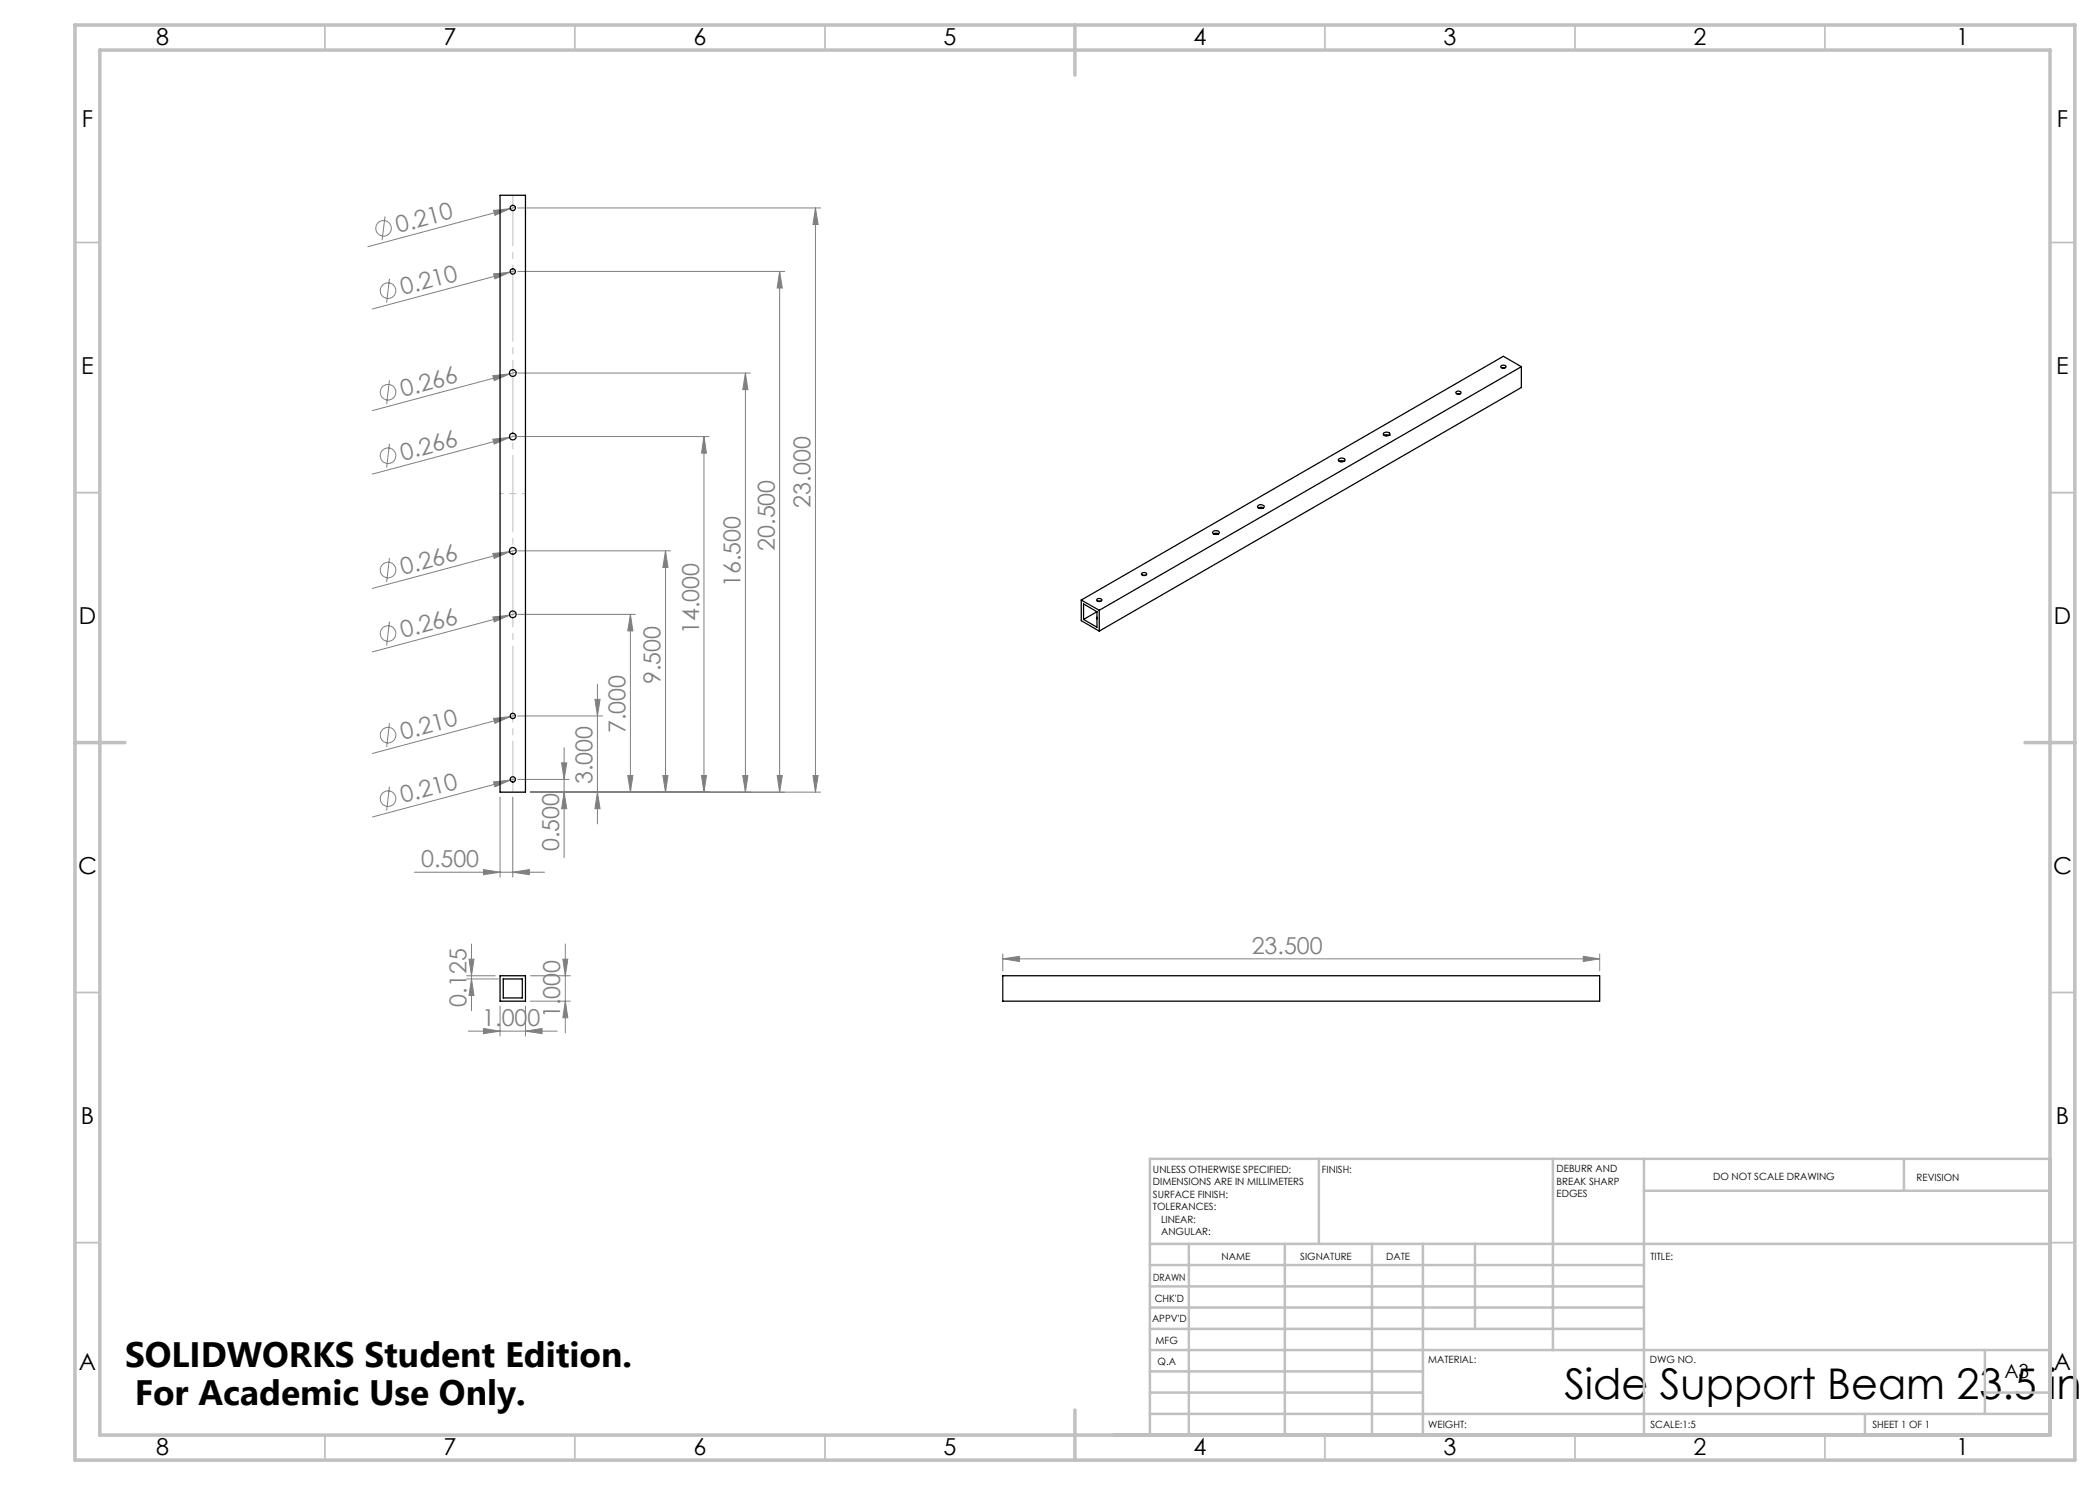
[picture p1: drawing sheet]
<svg xmlns="http://www.w3.org/2000/svg" width="420mm" height="297mm" viewBox="0 0 420 297" stroke-linecap="round" stroke-linejoin="round" font-family="sans-serif">
<g fill="none" stroke="#808080" stroke-width=".2">
<path d="M77 43.3l-.6 4.7M77.9 55.7l-.6 4.8M98.7 54.8l3.3-.4-3 1.4zM98.7 42.1l3.3-.4-3 1.4zM103.1 54.1l-28.6 7.7M103.1 41.4l-29.5 8M103.5 54.3h53.5M103.5 41.6h60.6M155.9 54.3l.6 3.3h-1.1zM155.9 54.3v104.1M163.1 41.6l.5 3.3h-1zM163.1 41.6v116.8"/>
<path d="M77.9 76.1l-.6 4.7M98.6 75.1l3.3-.3-3.1 1.3zM101.9 74.8l-27.4 7.3M103.2 74.4l-1.3 .4M103.5 74.6h46.6M149.1 74.6l.5 3.3h-1zM149.1 74.6v83.8M77.9 88.8l-.6 4.7M98.6 87.8l3.3-.3-3.1 1.3zM101.9 87.5l-27.4 7.3M103.2 87.1l-1.3 .4M103.5 87.3h38.3"/>
<path d="M140.8 87.3l.5 3.3h-1zM140.8 87.3v71.1M77.9 111.6l-.6 4.8M98.6 110.7l3.3-.4-3.1 1.4zM101.9 110.3l-27.4 7.4M103.2 110l-1.3 .3M103.5 110.2h30.6M133.1 110.2l.5 3.3h-1zM133.1 110.2v48.2M77.9 124.3l-.6 4.8M98.6 123.4l3.3-.4-3.1 1.4zM101.9 123l-27.4 7.4"/>
<path d="M103.2 122.7l-1.3 .3M103.5 122.9h23.6M119 139.9h1l-.5 3.3zM119.5 136.8v28M126.1 122.9l.5 3.3h-1zM126.1 122.9v35.5M77.9 157.3l-.6 4.8M77.9 144.6l-.6 4.8M98.7 156.4l3.3-.4-3 1.4zM98.7 143.7l3.3-.4-3 1.4zM100 159.4v16M102.6 159.4v16"/>
<path d="M103.1 155.7l-28.6 7.7M103.1 143l-28.6 7.7M103.5 155.9h10.3M103.5 143.2h17M112.3 152.6h1l-.5 3.3zM112.8 158.4l.5 3.3h-1zM112.8 149.5v22M119.5 158.4l.5 3.3h-1zM125.6 155.1h1l-.5 3.3zM132.6 155.1h1l-.5 3.3zM140.3 155.1h1l-.5 3.3zM148.6 155.1h1l-.5 3.3z"/>
<path d="M155.4 155.1h1.1l-.6 3.3zM162.6 155.1h1l-.5 3.3zM164.1 158.4h-58M82.9 174.4h26M96.7 173.9l3.3 .5-3.3 .5zM102.6 174.4l3.3-.5v1zM93.3 195.2h5.7M93.3 195.8h6.4M93.8 191.8h1l-.5 3.4zM94.3 195.8l.5 3.3h-1zM94.3 188.8v13.3M106.1 195.2h8"/>
<path d="M112.6 191.8h1l-.5 3.4zM113.1 188.8v17.8M200.6 191.8l3.3-.5v1zM200.6 190.8v3.4M200.6 191.8h119.3M316.7 191.3l3.2 .5-3.2 .5zM319.9 190.8v3.4M93.7 206.2h17.7M96.7 205.7l3.3 .5-3.3 .5zM100 201.2v6M105.1 206.2l3.3-.5v1zM105.1 201.2v6"/>
<path d="M106.1 200.2h8M113.1 200.2l.5 3.3h-1z"/>
<circle cx="76.7" cy="45.7" r="1.55"/>
<circle cx="77.6" cy="58.1" r="1.56"/>
<circle cx="77.6" cy="78.4" r="1.56"/>
<circle cx="77.6" cy="91.1" r="1.56"/>
<circle cx="77.6" cy="114" r="1.56"/>
<circle cx="77.6" cy="126.7" r="1.56"/>
<circle cx="77.6" cy="147" r="1.56"/>
<circle cx="77.6" cy="159.7" r="1.56"/>
</g>
<path d="M100 98.7h5.1" fill="none" stroke="#c0c0c0" stroke-width=".2" stroke-dasharray="15.2 1.3 1.3 1.3" stroke-dashoffset="14.6"/>
<path d="M102.6 39v119.4" fill="none" stroke="#c0c0c0" stroke-width=".2" stroke-dasharray="15.2 1.3 1.3 1.3" stroke-dashoffset="5.1"/>
<g fill="none" stroke="#c0c0c0" stroke-width=".35">
<path d="M65 5v5M115 5v5M165 5v5M265 5v5M315 5v5M365 5v5M15 48.5h5M410 48.5h5M15 98.5h5M410 98.5h5M15 198.5h5M410 198.5h5"/>
<path d="M15 248.5h5M410 248.5h5M65 287v5M115 287v5M165 287v5M265 287v5M315 287v5M365 287v5"/>
</g>
<g fill="none" stroke="#c0c0c0" stroke-width=".5">
<path d="M263.8 231.8v17M310.6 231.8v38.2M328.8 231.8v55.2M328.8 238.2h81.2M380.8 231.8v6.4M410 231.8h-180v55.2M230 248.8h180M230 257.3h98.8M230 253h98.8M237.8 248.8v38.2M257 248.8v38.2M274.4 248.8v38.2"/>
<path d="M284.6 248.8v38.2M295 248.8v17M230 265.8h98.8M230 261.5h98.8M230 278.5h54.6M230 274.3h54.6M230 270h180M397 278.5h13M397 270v12.8M230 282.8h180M373 282.8v4.2"/>
</g>
<path d="M15 5h400v287h-400zM20 10h390v277h-390zM215 5v10M15 148.5h10M405 148.5h10M215 282v10" fill="none" stroke="#c0c0c0" stroke-width=".7"/>
<g fill="#808080">
<path d="M98.7 156.4l3.3-.4-3 1.4z"/>
<path d="M98.6 75.1l3.3-.3-3.1 1.3z"/>
<path d="M98.6 110.7l3.3-.4-3.1 1.4z"/>
<path d="M98.7 42.1l3.3-.4-3 1.4z"/>
<path d="M102.6 174.4l3.3-.5v1zM96.7 173.9l3.3 .5-3.3 .5z"/>
<path d="M96.7 205.7l3.3 .5-3.3 .5zM105.1 206.2l3.3-.5v1z"/>
<path d="M98.7 143.7l.3 1 3-1.4zM98.6 87.8l.2 1 3.1-1.3z"/>
<path d="M98.6 123.4l.2 1 3.1-1.4zM98.7 54.8l.3 1 3-1.4z"/>
<path d="M113.1 200.2l.5 3.3h-1zM112.6 191.8h1l-.5 3.4zM94.3 195.8l.5 3.3h-1zM93.8 191.8h1l-.5 3.4zM112.8 158.4l.5 3.3h-1zM112.3 152.6h1l-.5 3.3zM119.5 158.4l.5 3.3h-1zM119 139.9h1l-.5 3.3zM125.6 155.1h1l-.5 3.3zM126.1 122.9l.5 3.3h-1zM132.6 155.1h1l-.5 3.3zM133.1 110.2l.5 3.3h-1zM140.3 155.1h1l-.5 3.3zM140.8 87.3l.5 3.3h-1zM148.6 155.1h1l-.5 3.3zM149.1 74.6l.5 3.3h-1zM162.6 155.1h1l-.5 3.3zM163.1 41.6l.5 3.3h-1z"/>
<path d="M155.9 54.3l.6 3.3h-1.1zM155.4 155.1h1.1l-.6 3.3z"/>
<path d="M200.6 191.8l3.3-.5v1zM316.7 191.3l3.2 .5-3.2 .5z"/>
</g>
<g fill="none" stroke="#000" stroke-width=".25">
<path d="M100 39h5.1v119.4h-5.1zM291.2 78.4a.57 .57 0 0 1 1 .2 .67 .67 0 0 1-1.1-.1zM291.4 78.8h.6M300.2 73.2a.54 .54 0 0 1 .6-.2 .54 .54 0 0 1 .4 .4 .63 .63 0 0 1-1.1-.1zM300.4 73.6h.6M304.3 73.3v4.2l-84.4 48.7M304.3 73.3l-84.4 48.8M304.3 73.3l-3.6-2-84.4 48.7M267.8 91.8a.71 .71 0 0 1 1.2 .3 .82 .82 0 0 1-1.3-.1zM267.8 92.2l.4-.1 .7 .1M276.7 86.7a.79 .79 0 0 1 1.3 .2 .71 .71 0 0 1-.7 .3 .71 .71 0 0 1-.6-.5zM276.8 87.1l.4-.1 .6 .1"/>
<path d="M277.8 87.1h.1M219.4 119.8a.5 .5 0 0 1 .6-.2 .5 .5 0 0 1 .3 .6 .54 .54 0 0 1-.5 .1 .54 .54 0 0 1-.4-.4zM228.3 114.7a.54 .54 0 0 1 .6-.2 .54 .54 0 0 1 .4 .5 .56 .56 0 0 1-.6 .2 .56 .56 0 0 1-.4-.5zM228.5 115.1h.6M242.6 106.3a.83 .83 0 0 1 1.3 .2 .75 .75 0 0 1-.7 .4 .75 .75 0 0 1-.7-.5zM242.7 106.8l.4-.2 .6 .2M251.6 101.1a.78 .78 0 0 1 1.2 .2 .73 .73 0 0 1-.7 .4 .73 .73 0 0 1-.6-.5zM251.7 101.6l.3-.1 .7 .1M216.3 120l3.6 2.1M216.3 120v4.1l3.6 2.1M219.4 123.5v.3M219.4 122.3v3.1l-2.7-1.5"/>
<path d="M219.4 122.3l-2.7-1.5v3.1M219.4 122.3l-2.7 1.6M219.6 120.3h.5M219.9 122.1v4.1M100 195.2h5.1v5h-5.1zM100.6 195.8h3.9v3.8h-3.9zM200.6 195.2h119.3v5h-119.3z"/>
<circle cx="102.6" cy="41.6" r=".52"/>
<circle cx="102.6" cy="54.3" r=".52"/>
<circle cx="102.6" cy="74.6" r=".67"/>
<circle cx="102.6" cy="87.3" r=".67"/>
<circle cx="102.6" cy="110.2" r=".68"/>
<circle cx="102.6" cy="122.9" r=".68"/>
<circle cx="102.6" cy="155.9" r=".54"/>
<circle cx="102.6" cy="143.2" r=".54"/>
</g>
<text font-size="8.5" x="312.9" y="279.7">Side Support Beam 23.5 in</text>
<g font-size="7.1">
<text x="25" y="273.3">SOLIDWORKS Student Edition.</text>
<text x="26.9" y="281">For Academic Use Only.</text>
</g>
<g font-size="4.7">
<text x="31.2" y="9">8</text>
<text x="88.7" y="9">7</text>
<text x="138.7" y="9">6</text>
<text x="188.7" y="9">5</text>
<text x="238.7" y="9">4</text>
<text x="288.7" y="9">3</text>
<text x="338.7" y="9">2</text>
<text x="391.2" y="9">1</text>
<text x="16.4" y="25.5">F</text>
<text x="411.4" y="25.5">F</text>
<text x="16.2" y="74.7">E</text>
<text x="411.2" y="74.7">E</text>
<text x="15.8" y="124.7">D</text>
<text x="410.8" y="124.7">D</text>
<text x="15.6" y="174.7">C</text>
<text x="410.6" y="174.7">C</text>
<text x="16.2" y="224.7">B</text>
<text x="411.2" y="224.7">B</text>
<text x="15.8" y="274">A</text>
<text x="410.8" y="274">A</text>
<text x="31.2" y="291">8</text>
<text x="88.7" y="291">7</text>
<text x="138.7" y="291">6</text>
<text x="188.7" y="291">5</text>
<text x="238.7" y="291">4</text>
<text x="288.7" y="291">3</text>
<text x="338.7" y="291">2</text>
<text x="391.2" y="291">1</text>
</g>
<g font-size="4.7" fill="#808080">
<text x="79.7" y="46.6" transform="rotate(-15 79.7 46.6)">0.210</text>
<text x="80.6" y="59.1" transform="rotate(-15 80.6 59.1)">0.210</text>
<text x="80.6" y="79.4" transform="rotate(-15 80.6 79.4)">0.266</text>
<text x="80.6" y="92.1" transform="rotate(-15 80.6 92.1)">0.266</text>
<text x="162.1" y="101.5" transform="rotate(-90 162.1 101.5)">23.000</text>
<text x="154.9" y="110.2" transform="rotate(-90 154.9 110.2)">20.500</text>
<text x="80.6" y="115" transform="rotate(-15 80.6 115)">0.266</text>
<text x="148.1" y="117.5" transform="rotate(-90 148.1 117.5)">16.500</text>
<text x="80.6" y="127.7" transform="rotate(-15 80.6 127.7)">0.266</text>
<text x="139.8" y="126.9" transform="rotate(-90 139.8 126.9)">14.000</text>
<text x="132.1" y="136.9" transform="rotate(-90 132.1 136.9)">9.500</text>
<text x="80.6" y="148" transform="rotate(-15 80.6 148)">0.210</text>
<text x="125.1" y="146.6" transform="rotate(-90 125.1 146.6)">7.000</text>
<text x="80.6" y="160.7" transform="rotate(-15 80.6 160.7)">0.210</text>
<text x="118.5" y="156.8" transform="rotate(-90 118.5 156.8)">3.000</text>
<text x="84.2" y="173.4">0.500</text>
<text x="111.8" y="170.2" transform="rotate(-90 111.8 170.2)">0.500</text>
<text x="250.3" y="190.7">23.500</text>
<text x="93.3" y="201.3" transform="rotate(-90 93.3 201.3)">0.125</text>
<text x="112.1" y="203.6" transform="rotate(-90 112.1 203.6)">1.000</text>
<text x="96.5" y="205.2">1.000</text>
</g>
<text font-size="3.9" x="400.9" y="275.5">A3</text>
<g font-size="2">
<text x="230.6" y="234.6">UNLESS OTHERWISE SPECIFIED:</text>
<text x="230.6" y="237.1">DIMENSIONS ARE IN MILLIMETERS</text>
<text x="230.6" y="239.6">SURFACE FINISH:</text>
<text x="264.4" y="234.6">FINISH:</text>
<text x="311.3" y="234.5">DEBURR AND</text>
<text x="311.3" y="237">BREAK SHARP</text>
<text x="311.3" y="239.5">EDGES</text>
<text x="342.6" y="236">DO NOT SCALE DRAWING</text>
<text x="383.3" y="236.2">REVISION</text>
<text x="230.6" y="242.1">TOLERANCES:</text>
<text x="232.2" y="244.6">LINEAR:</text>
<text x="232.2" y="247.1">ANGULAR:</text>
<text x="244.3" y="252">NAME</text>
<text x="260" y="251.9">SIGNATURE</text>
<text x="277.2" y="251.9">DATE</text>
<text x="330.1" y="251.9">TITLE:</text>
<text x="230.6" y="256.1">DRAWN</text>
<text x="230.9" y="260.3">CHK'D</text>
<text x="230.4" y="264.4">APPV'D</text>
<text x="231.1" y="268.8">MFG</text>
<text x="231.5" y="273">Q.A</text>
<text x="285.6" y="272.5">MATERIAL:</text>
<text x="330" y="272.5">DWG NO.</text>
<text x="285.6" y="285.5">WEIGHT:</text>
<text x="330.1" y="285.6">SCALE:1:5</text>
<text x="374.5" y="285.6">SHEET 1 OF 1</text>
</g>
</svg>
